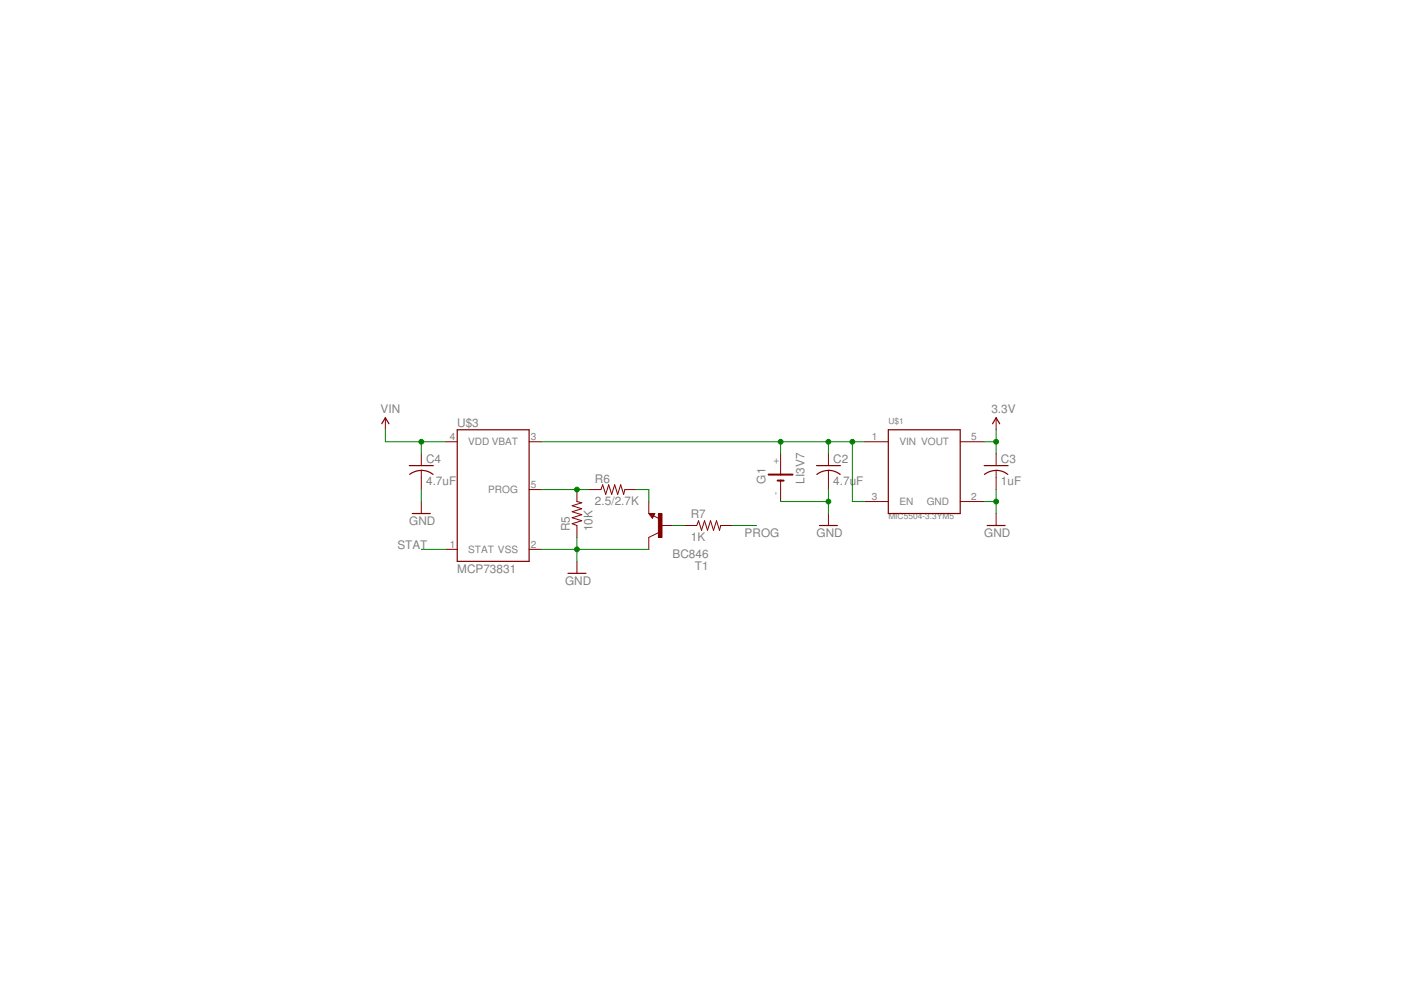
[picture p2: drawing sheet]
<svg xmlns="http://www.w3.org/2000/svg" width="297mm" height="210mm" viewBox="0 0 297 210" stroke-linecap="round" stroke-linejoin="round" font-family="sans-serif">
<g fill="none" stroke="#800000" stroke-width=".25">
<path d="M80.9 89.9l.8-1.3 .8 1.3M86.8 98.7h5.1M89.3 99.7l1.6 .3 .9 .6M89.3 99.7l-1 .2-1.5 .7M96.9 91.1h15.3v27.9h-15.3zM173.1 98.7h5.1M175.6 99.7l1.1 .2 1.4 .7M175.6 99.7l-1.5 .4-.9 .5M188.3 91.1h15.3v17.8h-15.3zM208.7 98.7h5M210.4 89.9l.8-1.3 .8 1.3M211.2 99.7l1.6 .3 .9 .6"/>
<path d="M211.2 99.7l-1.1 .2-1.4 .7M87.4 108.9h3.8M138.6 109h-.8l.5 .6 .3-.5h-.4l.1 .3M173.7 111.4h3.8M209.3 111.4h3.8M120.4 121.6h3.8"/>
</g>
<g fill="none" stroke="#800000" stroke-width=".21">
<path d="M81.7 88.6v2.5M89.3 96.2v2.5M89.3 99.7v4.1M94.4 93.7h2.5M112.2 93.7h2.5M165.5 96.2v4.4M175.6 96.2v2.5M175.6 99.7v4.1M183.3 93.7h5M203.6 93.7h5.1M211.2 88.6v2.5M211.2 96.2v2.5"/>
<path d="M211.2 99.7v4.1M89.3 106.3v2.6M94.4 116.5h2.5M112.2 116.5h2.5M112.2 103.8h2.5M122.3 103.8v2.5l1 .3-2 .6 2 .7-2 .6 2 .6-2 .7 2 .6-2 .6 1 .4v2.5M122.3 119v2.6M124.9 103.8h2.5l.4-1 .6 2 .7-2 .6 2 .6-2 .7 2 .6-2 .6 2 .3-1h2.5M137.6 108.9h1.2l-.5 1zM137.6 106.3v2.6M138.6 109.4l1.2 .6M139.6 112.9l-2 1v2.6"/>
<path d="M140.1 111.4h2.5M145.2 111.4h2.5l.4-1 .6 2 .7-2 .6 2 .6-2 .7 2 .6-2 .6 2 .3-1h2.5M165.5 101.9v4.4M175.6 108.9v2.5M183.3 106.3h5M203.6 106.3h5.1M211.2 108.9v2.5"/>
</g>
<path d="M163 100.6h5M164.9 101.9h1.2" fill="none" stroke="#800000" stroke-width=".42"/>
<path d="M139.6 108.9h.8v5.1h-.8z" fill="#800000" stroke="#800000" stroke-width=".21"/>
<g fill="none" stroke="#008000" stroke-width=".21">
<path d="M81.7 91.1v2.6h12.7M89.3 93.7v2.5M114.7 93.7h68.6M165.5 93.7v2.5M175.6 93.7v2.5M180.7 93.7v12.6h2.6M208.7 93.7h2.5M211.2 91.1v5.1M89.3 116.5h5.1M89.3 103.8v2.5M114.7 116.5h22.9M114.7 103.8h10.2"/>
<path d="M122.3 113.9v5.1M135 103.8h2.6v2.5M142.6 111.4h2.6M155.3 111.4h5.1M165.5 106.3h10.1M175.6 103.8v5.1M208.7 106.3h2.5M211.2 103.8v5.1"/>
</g>
<g fill="#008000" stroke="#008000" stroke-width=".21">
<circle cx="122.3" cy="116.5" r=".51"/>
<circle cx="211.2" cy="106.3" r=".51"/>
<circle cx="175.6" cy="106.3" r=".51"/>
<circle cx="211.2" cy="93.7" r=".51"/>
<circle cx="89.3" cy="93.7" r=".51"/>
<circle cx="165.5" cy="93.7" r=".51"/>
<circle cx="175.6" cy="93.7" r=".51"/>
<circle cx="180.7" cy="93.7" r=".51"/>
<circle cx="122.3" cy="103.8" r=".51"/>
</g>
<g font-size="2.5" fill="#808080">
<text x="80.7" y="87.6">VIN</text>
<text x="210.2" y="87.6">3.3V</text>
<text x="96.9" y="90.6">U$3</text>
<text x="90.3" y="98.1">C4</text>
<text x="176.7" y="98.1">C2</text>
<text x="212.2" y="98.1">C3</text>
<text x="90.3" y="102.9">4.7uF</text>
<text x="126.1" y="107.1">2.5/2.7K</text>
<text x="126.1" y="102.3">R6</text>
<text x="162.3" y="102.5" transform="rotate(-90 162.3 102.5)">G1</text>
<text x="170.6" y="102.5" transform="rotate(-90 170.6 102.5)">LI3V7</text>
<text x="176.7" y="102.9">4.7uF</text>
<text x="212.2" y="102.9">1uF</text>
<text x="86.8" y="111.4">GND</text>
<text x="120.8" y="112.7" transform="rotate(-90 120.8 112.7)">R5</text>
<text x="125.6" y="112.7" transform="rotate(-90 125.6 112.7)">10K</text>
<text x="146.5" y="109.9">R7</text>
<text x="157.9" y="114">PROG</text>
<text x="173.1" y="114">GND</text>
<text x="208.7" y="114">GND</text>
<text x="84.2" y="116.5">STAT</text>
<text x="142.6" y="118.3">BC846</text>
<text x="146.5" y="114.7">1K</text>
<text x="96.9" y="121.6">MCP73831</text>
<text x="119.8" y="124.1">GND</text>
<text x="147.3" y="120.8">T1</text>
</g>
<g font-size="2.1" fill="#808080">
<text x="95.4" y="93.3">4</text>
<text x="99.3" y="94.4">VDD VBAT</text>
<text x="112.5" y="93.3">3</text>
<text x="184.8" y="93.3">1</text>
<text x="190.7" y="94.4">VIN VOUT</text>
<text x="205.9" y="93.3">5</text>
<text x="165.1" y="98.4" transform="rotate(-90 165.1 98.4)">+</text>
<text x="103.5" y="104.6">PROG</text>
<text x="112.5" y="103.4">5</text>
<text x="165.1" y="104.9" transform="rotate(-90 165.1 104.9)">-</text>
<text x="184.8" y="106">3</text>
<text x="190.7" y="107.1">EN</text>
<text x="196.5" y="107.1">GND</text>
<text x="205.9" y="106">2</text>
<text x="95.4" y="116.1">1</text>
<text x="99.3" y="117.2">STAT VSS</text>
<text x="112.5" y="116.1">2</text>
</g>
<g font-size="1.8" fill="#808080">
<text x="188.3" y="89.8">U$1</text>
<text x="188.3" y="110.1">MIC5504-3.3YM5</text>
</g>
</svg>
